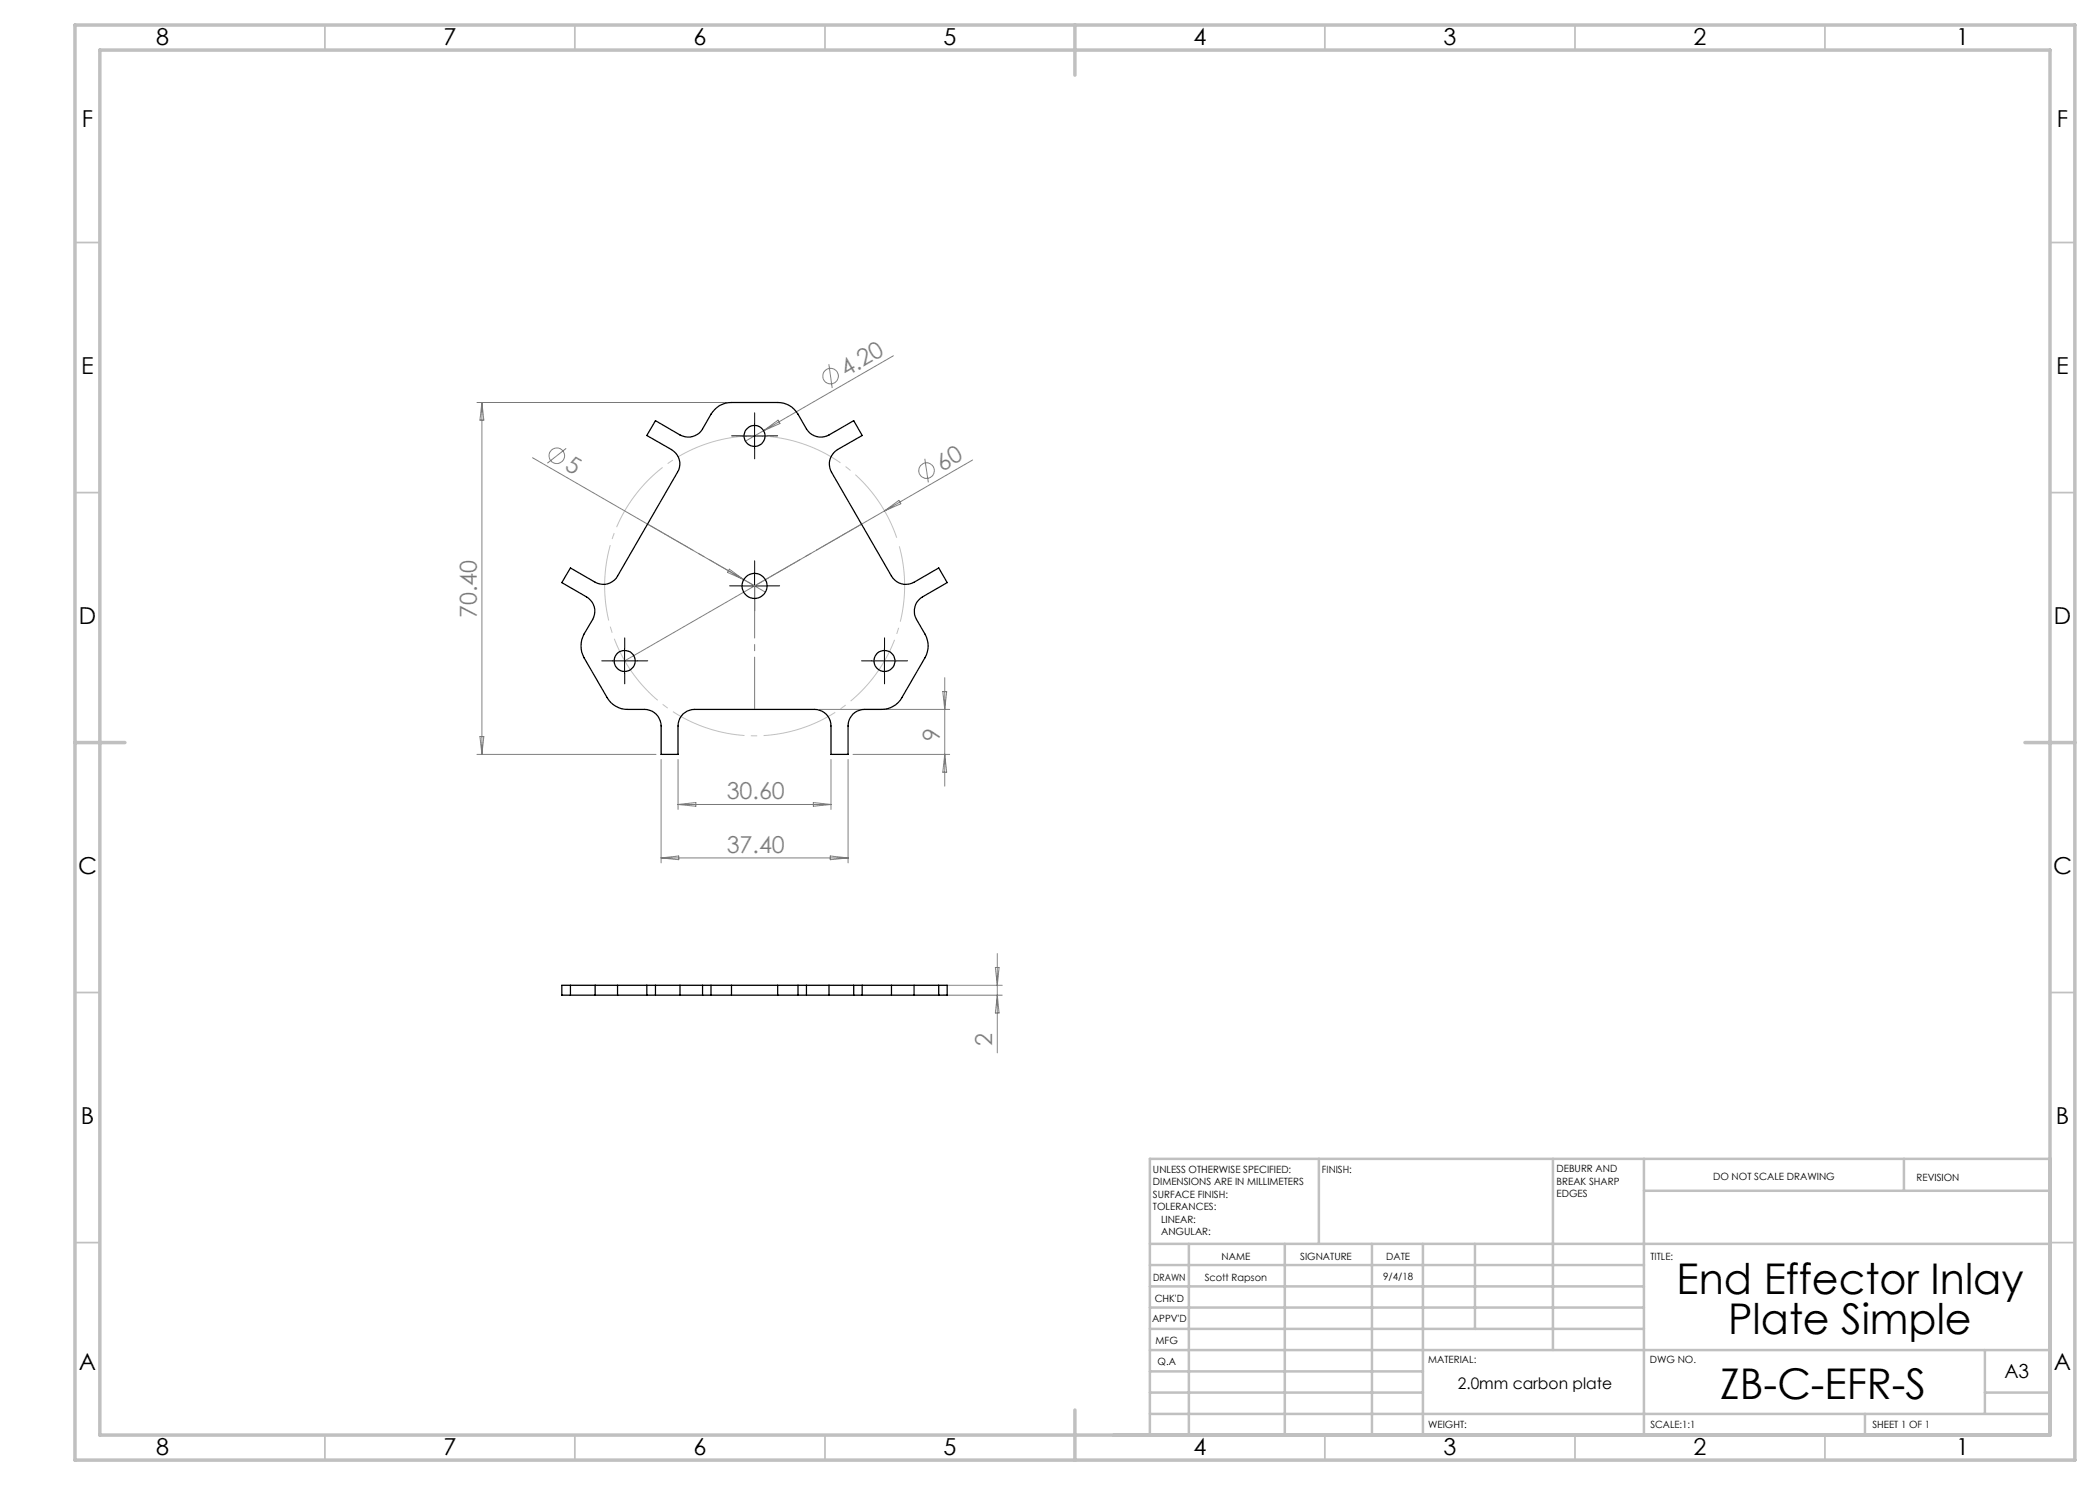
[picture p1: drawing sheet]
<svg xmlns="http://www.w3.org/2000/svg" width="420mm" height="297mm" viewBox="0 0 420 297" stroke-linecap="round" stroke-linejoin="round" font-family="sans-serif">
<g fill="none" stroke="#808080" stroke-width=".2">
<path d="M165.8 72.8l.6 4.8M178.7 71.2l-26 14.9M95.4 80.5h49.9M96.4 80.5v70.4M96.4 80.5l.4 3.5h-.8zM106.5 91.5l46.6 26.9M113.2 89.7l-3.7 2.9M152.7 86.1l-3.6 2.1M152.7 86.1l2.9-2.1 .4 .7zM185 91.8l.7 4.7M194.5 92l-17.6 10.2M145.9 113.8l2.8 2.1-3.2-1.4z"/>
<path d="M176.9 102.2l-52 30M176.9 102.2l2.9-2.1 .4 .6zM188.6 138.3h.7l-.4 3.6zM188.9 135.5v21.7M95.4 150.9h35.8M96 147.3h.8l-.4 3.6zM132.2 151.9v20.7M135.6 151.9v10M163.9 141.9h26M166.2 151.9v10M169.6 151.9v20.7M170.6 150.9h19.3"/>
<path d="M188.9 150.9l.4 3.5h-.7zM132.2 171.6h37.4M132.2 171.6l3.5-.4v.7zM135.6 160.9h30.6M135.6 160.9l3.6-.4v.8zM162.7 160.5l3.5 .4-3.5 .4zM166.1 171.2l3.5 .4-3.5 .3zM188.7 197.1h11.7M188.7 199h11.7M199.1 193.5h.7l-.3 3.6zM199.5 190.7v19.9M199.5 199l.3 3.6h-.7z"/>
<circle cx="166.1" cy="75.2" r="1.56"/>
<circle cx="111.4" cy="91.2" r="1.55"/>
<circle cx="185.3" cy="94.1" r="1.55"/>
</g>
<path d="M179.6 108.4a30 30 0 0 0-50.3-12.1 30 30 0 0 0 13.9 49.8 30 30 0 0 0 36.8-36.2l-.4-1.5" fill="none" stroke="#c0c0c0" stroke-width=".2" stroke-dasharray="15.2 1.3 1.3 1.3" stroke-dashoffset="-.9" stroke-linecap="butt"/>
<g fill="none" stroke="#c0c0c0" stroke-width=".35">
<path d="M65 5v5M115 5v5M165 5v5M265 5v5M315 5v5M365 5v5M15 48.5h5M410 48.5h5M15 98.5h5M410 98.5h5M15 198.5h5M410 198.5h5"/>
<path d="M15 248.5h5M410 248.5h5M65 287v5M115 287v5M165 287v5M265 287v5M315 287v5M365 287v5"/>
</g>
<g fill="none" stroke="#c0c0c0" stroke-width=".5">
<path d="M263.8 231.8v17M310.6 231.8v38.2M328.8 231.8v55.2M328.8 238.2h81.2M380.8 231.8v6.4M410 231.8h-180v55.2M230 248.8h180M230 257.3h98.8M230 253h98.8M237.8 248.8v38.2M257 248.8v38.2M274.4 248.8v38.2"/>
<path d="M284.6 248.8v38.2M295 248.8v17M230 265.8h98.8M230 261.5h98.8M230 278.5h54.6M230 274.3h54.6M230 270h180M397 278.5h13M397 270v12.8M230 282.8h180M373 282.8v4.2"/>
</g>
<path d="M15 5h400v287h-400zM20 10h390v277h-390zM215 5v10M15 148.5h10M405 148.5h10M215 282v10" fill="none" stroke="#c0c0c0" stroke-width=".7"/>
<g fill="none" stroke="#000" stroke-width=".2" stroke-dasharray="15.2 1.3 1.3 1.3">
<path d="M148.4 87.2h-2.1M150.9 84.7v-2.1M150.9 89.7v2.1M153.4 87.2h2.1M148.4 117.2h-2.5M150.9 114.7v-2.5M150.9 119.7v2.5M153.4 117.2h2.5M122.4 132.2h-2.1M124.9 129.7v-2.1M124.9 134.7v2.1M127.4 132.2h2.1"/>
<path d="M174.4 132.2h-2.1M176.9 129.7v-2.1M176.9 134.7v2.1M179.4 132.2h2.1"/>
</g>
<path d="M148.4 87.2h5M150.9 84.7v5M148.4 117.2h5M150.9 114.7v5M122.4 132.2h5M124.9 129.7v5M174.4 132.2h5M176.9 129.7v5" fill="none" stroke="#000" stroke-width=".2"/>
<path d="M129.5 104.8l21.4 12.4M172.3 104.8l-21.4 12.4M150.9 141.9v-24.7" fill="none" stroke="#808080" stroke-width=".2" stroke-dasharray="15.2 1.3 1.3 1.3" stroke-dashoffset="4.8"/>
<g fill="none" stroke="#000" stroke-width=".25">
<path d="M131.1 84.1l4.9 2.9a3.3 3.3 0 0 0 4.5-1.2l1.7-3a4.6 4.6 0 0 1 4.1-2.3h9.2a4.6 4.6 0 0 1 4.1 2.3l1.7 3a3.3 3.3 0 0 0 4.5 1.2l4.9-2.9 1.7 3-4.9 2.8a3.3 3.3 0 0 0-1.2 4.5l12 20.8a3.3 3.3 0 0 0 4.5 1.2l4.9-2.8 1.7 2.9-4.9 2.9a3.3 3.3 0 0 0-1.2 4.5l1.7 2.9a4.7 4.7 0 0 1 0 4.7l-4.6 8a4.7 4.7 0 0 1-4.1 2.4h-3.4a3.3 3.3 0 0 0-3.3 3.3v5.7h-3.4v-5.7a3.3 3.3 0 0 0-3.3-3.3h-24a3.3 3.3 0 0 0-3.3 3.3v5.7h-3.4v-5.7a3.3 3.3 0 0 0-3.3-3.3h-3.4a4.7 4.7 0 0 1-4.1-2.4l-4.6-8a5 5 0 0 1 0-4.7l1.7-2.9a3.3 3.3 0 0 0-1.2-4.5l-4.9-2.9 1.7-2.9 4.9 2.8a3.3 3.3 0 0 0 4.5-1.2l12-20.8a3.3 3.3 0 0 0-1.2-4.5l-4.9-2.8zM114.1 197.1v1.9M119 197.1h4.5M119 199h4.5M119 197.1h-6.6v1.9h6.6M119 197.1v1.9M123.5 197.1h12.5M123.5 199h12.5M123.5 197.1v1.9M129.4 197.1v1.9M131.1 197.1v1.9M136 197.1h4.5"/>
<path d="M136 199h4.5M136 197.1v1.9M140.5 197.1h1.7M140.5 199h1.7M140.5 197.1v1.9M142.2 197.1h4.1M142.2 199h4.1M142.2 197.1v1.9M146.3 197.1v1.9M146.3 197.1h9.2M146.3 199h9.2M155.5 197.1h4.1"/>
<path d="M155.5 199h4.1M155.5 197.1v1.9M159.6 197.1h1.7M159.6 199h1.7M159.6 197.1v1.9M161.3 197.1h4.5M161.3 199h4.5M161.3 197.1v1.9M165.8 197.1h12.5M165.8 199h12.5M165.8 197.1v1.9M170.7 197.1v1.9"/>
<path d="M172.4 197.1v1.9M178.3 197.1h4.5M178.3 199h4.5M178.3 197.1v1.9M182.8 197.1h6.6v1.9h-6.6M182.8 197.1v1.9M187.7 197.1v1.9"/>
<circle cx="150.9" cy="87.2" r="2.1"/>
<circle cx="150.9" cy="117.2" r="2.5"/>
<circle cx="124.9" cy="132.2" r="2.11"/>
<circle cx="176.9" cy="132.2" r="2.11"/>
</g>
<g font-size="8.5">
<text x="335.3" y="258.8">End Effector Inlay</text>
<text x="345.6" y="266.9">Plate Simple</text>
<text x="344" y="279.7">ZB-C-EFR-S</text>
</g>
<g font-size="4.7">
<text x="31.2" y="9">8</text>
<text x="88.7" y="9">7</text>
<text x="138.7" y="9">6</text>
<text x="188.7" y="9">5</text>
<text x="238.7" y="9">4</text>
<text x="288.7" y="9">3</text>
<text x="338.7" y="9">2</text>
<text x="391.2" y="9">1</text>
<text x="16.4" y="25.5">F</text>
<text x="411.4" y="25.5">F</text>
<text x="16.3" y="74.7">E</text>
<text x="411.2" y="74.7">E</text>
<text x="15.8" y="124.8">D</text>
<text x="410.8" y="124.8">D</text>
<text x="15.6" y="174.8">C</text>
<text x="410.6" y="174.8">C</text>
<text x="16.2" y="224.7">B</text>
<text x="411.2" y="224.7">B</text>
<text x="15.8" y="274">A</text>
<text x="410.8" y="274">A</text>
<text x="31.2" y="291">8</text>
<text x="88.7" y="291">7</text>
<text x="138.7" y="291">6</text>
<text x="188.7" y="291">5</text>
<text x="238.7" y="291">4</text>
<text x="288.7" y="291">3</text>
<text x="338.7" y="291">2</text>
<text x="391.2" y="291">1</text>
</g>
<g font-size="4.7" fill="#808080">
<text x="169.2" y="75.4" transform="rotate(-30 169.2 75.4)">4.20</text>
<text x="112.7" y="93.9" transform="rotate(30 112.7 93.9)">5</text>
<text x="188.4" y="94.3" transform="rotate(-30 188.4 94.3)">60</text>
<text x="95.4" y="123.6" transform="rotate(-90 95.4 123.6)">70.40</text>
<text x="188" y="148.2" transform="rotate(-90 188 148.2)">9</text>
<text x="145.3" y="159.9">30.60</text>
<text x="145.3" y="170.5">37.40</text>
<text x="198.4" y="209.3" transform="rotate(-90 198.4 209.3)">2</text>
</g>
<text font-size="3.9" x="400.9" y="275.5">A3</text>
<text font-size="3.2" x="291.6" y="277.9">2.0mm carbon plate</text>
<g font-size="2">
<text x="230.6" y="234.6">UNLESS OTHERWISE SPECIFIED:</text>
<text x="230.6" y="237.1">DIMENSIONS ARE IN MILLIMETERS</text>
<text x="230.6" y="239.6">SURFACE FINISH:</text>
<text x="264.4" y="234.6">FINISH:</text>
<text x="311.3" y="234.5">DEBURR AND</text>
<text x="311.3" y="237">BREAK SHARP</text>
<text x="311.3" y="239.5">EDGES</text>
<text x="342.6" y="236">DO NOT SCALE DRAWING</text>
<text x="383.3" y="236.2">REVISION</text>
<text x="230.6" y="242.1">TOLERANCES:</text>
<text x="232.2" y="244.6">LINEAR:</text>
<text x="232.2" y="247.1">ANGULAR:</text>
<text x="244.3" y="252">NAME</text>
<text x="260" y="251.9">SIGNATURE</text>
<text x="277.2" y="251.9">DATE</text>
<text x="330.1" y="251.9">TITLE:</text>
<text x="230.6" y="256.1">DRAWN</text>
<text x="240.9" y="256.1">Scott Rapson</text>
<text x="276.6" y="255.9">9/4/18</text>
<text x="230.9" y="260.3">CHK'D</text>
<text x="230.4" y="264.4">APPV'D</text>
<text x="231.1" y="268.8">MFG</text>
<text x="231.5" y="273">Q.A</text>
<text x="285.6" y="272.5">MATERIAL:</text>
<text x="330" y="272.5">DWG NO.</text>
<text x="285.6" y="285.5">WEIGHT:</text>
<text x="330.1" y="285.6">SCALE:1:1</text>
<text x="374.5" y="285.6">SHEET 1 OF 1</text>
</g>
</svg>
